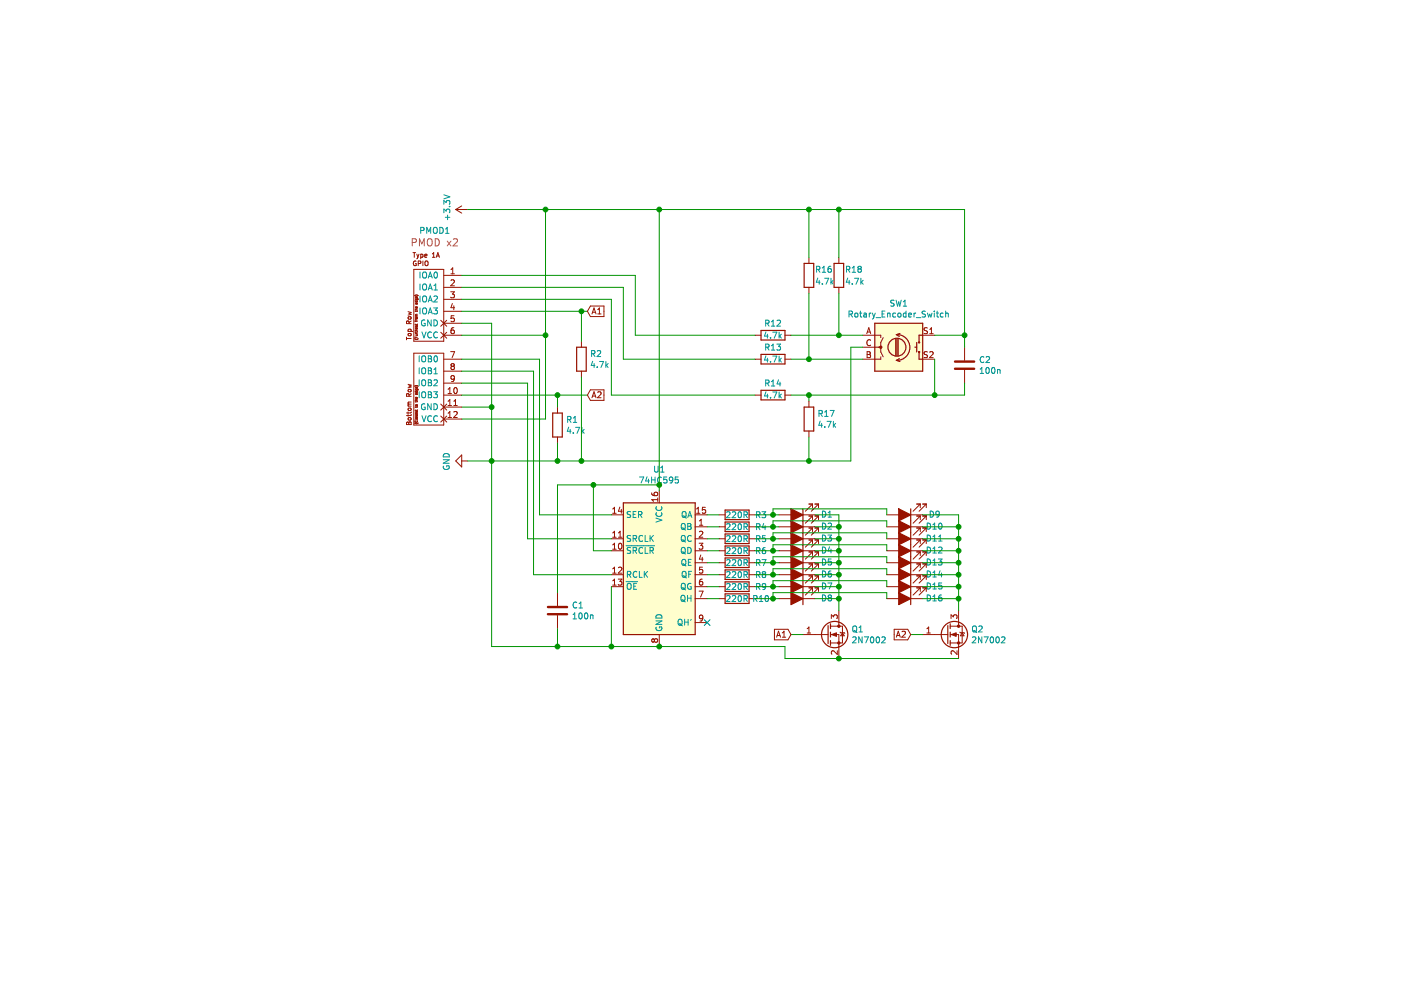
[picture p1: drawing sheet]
EESchema Schematic File Version 4
EELAYER 30 0
EELAYER END
$Descr A4 11693 8268
encoding utf-8
Sheet 1 1
Title ""
Date ""
Rev ""
Comp ""
Comment1 ""
Comment2 ""
Comment3 ""
Comment4 ""
$EndDescr
$Comp
L power:+3.3V #PWR0101
U 1 1
P 3900 1750
F 0 "#PWR0101" H 3900 1600 50  0001 C CNN
F 1 "+3.3V" H 3915 1923 50  0000 C CNN
F 2 "" H 3900 1750 50  0001 C CNN
F 3 "" H 3900 1750 50  0001 C CNN
	1    3900 1750
	0    -1   -1   0   
$EndComp
$Comp
L power:GND #PWR0102
U 1 1
P 3900 3850
F 0 "#PWR0102" H 3900 3600 50  0001 C CNN
F 1 "GND" H 3905 3677 50  0000 C CNN
F 2 "" H 3900 3850 50  0001 C CNN
F 3 "" H 3900 3850 50  0001 C CNN
	1    3900 3850
	0    1    1    0   
$EndComp
$Comp
L RingPush-PMOD-rescue:PMOD-Device-x2-Type-1A-GPIO-PMOD PMOD1
U 1 1
P 3700 2850
F 0 "PMOD1" H 3625 3775 50  0000 C CNN
F 1 "PMOD-Device-x2-Type-1A-GPIO" V 3340 2140 50  0001 L CNN
F 2 "PMOD:pmod_pin_array_6x2" V 3250 2140 60  0001 L CNN
F 3 "PMOD x2" H 3625 3676 60  0000 C CNN
	1    3700 2850
	1    0    0    -1  
$EndComp
Wire Wire Line
	3850 3500 4550 3500
Connection ~ 4550 1750
Wire Wire Line
	4550 1750 3900 1750
Wire Wire Line
	4100 3850 3900 3850
Wire Wire Line
	5300 2800 5300 2300
Wire Wire Line
	5300 2300 3850 2300
Wire Wire Line
	5200 3000 5200 2400
Wire Wire Line
	5200 2400 3850 2400
Wire Wire Line
	5100 3300 5100 2500
Wire Wire Line
	5100 2500 3850 2500
Connection ~ 4100 3850
Wire Wire Line
	7100 2900 7100 3850
Wire Wire Line
	7200 2900 7100 2900
Wire Wire Line
	6300 3300 5100 3300
Wire Wire Line
	7800 3000 7800 3300
$Comp
L Device:R R17
U 1 1
P 6750 3500
F 0 "R17" H 6820 3546 50  0000 L CNN
F 1 "4.7k" H 6820 3455 50  0000 L CNN
F 2 "Resistor_SMD:R_0603_1608Metric_Pad0.98x0.95mm_HandSolder" V 6680 3500 50  0001 C CNN
F 3 "~" H 6750 3500 50  0001 C CNN
	1    6750 3500
	1    0    0    -1  
$EndComp
Wire Wire Line
	6300 3000 5200 3000
Wire Wire Line
	6300 2800 5300 2800
Connection ~ 6750 3000
Wire Wire Line
	6750 3000 6600 3000
Connection ~ 7000 2800
Wire Wire Line
	7000 2800 6600 2800
Wire Wire Line
	6750 3000 7200 3000
Wire Wire Line
	6750 2450 6750 3000
Wire Wire Line
	7000 2800 7200 2800
Wire Wire Line
	7000 2450 7000 2800
Wire Wire Line
	6750 1750 7000 1750
Connection ~ 6750 1750
Wire Wire Line
	6750 2150 6750 1750
Wire Wire Line
	7000 1750 8050 1750
Connection ~ 7000 1750
Wire Wire Line
	7000 2150 7000 1750
Wire Wire Line
	8050 2800 7800 2800
Wire Wire Line
	8050 1750 8050 2800
$Comp
L Device:R R18
U 1 1
P 7000 2300
F 0 "R18" H 7050 2350 50  0000 L CNN
F 1 "4.7k" H 7050 2250 50  0000 L CNN
F 2 "Resistor_SMD:R_0603_1608Metric_Pad0.98x0.95mm_HandSolder" V 6930 2300 50  0001 C CNN
F 3 "~" H 7000 2300 50  0001 C CNN
	1    7000 2300
	1    0    0    -1  
$EndComp
$Comp
L Device:R R16
U 1 1
P 6750 2300
F 0 "R16" H 6800 2350 50  0000 L CNN
F 1 "4.7k" H 6800 2250 50  0000 L CNN
F 2 "Resistor_SMD:R_0603_1608Metric_Pad0.98x0.95mm_HandSolder" V 6680 2300 50  0001 C CNN
F 3 "~" H 6750 2300 50  0001 C CNN
	1    6750 2300
	1    0    0    -1  
$EndComp
$Comp
L Device:R R13
U 1 1
P 6450 3000
F 0 "R13" V 6350 3000 50  0000 C CNN
F 1 "4.7k" V 6450 3000 50  0000 C CNN
F 2 "Resistor_SMD:R_0603_1608Metric_Pad0.98x0.95mm_HandSolder" V 6380 3000 50  0001 C CNN
F 3 "~" H 6450 3000 50  0001 C CNN
	1    6450 3000
	0    1    1    0   
$EndComp
$Comp
L Device:R R12
U 1 1
P 6450 2800
F 0 "R12" V 6350 2800 50  0000 C CNN
F 1 "4.7k" V 6450 2800 50  0000 C CNN
F 2 "Resistor_SMD:R_0603_1608Metric_Pad0.98x0.95mm_HandSolder" V 6380 2800 50  0001 C CNN
F 3 "~" H 6450 2800 50  0001 C CNN
	1    6450 2800
	0    1    1    0   
$EndComp
$Comp
L Device:R R14
U 1 1
P 6450 3300
F 0 "R14" V 6350 3300 50  0000 C CNN
F 1 "4.7k" V 6450 3300 50  0000 C CNN
F 2 "Resistor_SMD:R_0603_1608Metric_Pad0.98x0.95mm_HandSolder" V 6380 3300 50  0001 C CNN
F 3 "~" H 6450 3300 50  0001 C CNN
	1    6450 3300
	0    1    1    0   
$EndComp
$Comp
L Device:Rotary_Encoder_Switch SW1
U 1 1
P 7500 2900
F 0 "SW1" H 7500 3267 50  0000 C CNN
F 1 "Rotary_Encoder_Switch" H 7500 3176 50  0000 C CNN
F 2 "Rotary_Encoder:RotaryEncoder_Alps_EC11E-Switch_Vertical_H20mm" H 7350 3060 50  0001 C CNN
F 3 "~" H 7500 3160 50  0001 C CNN
	1    7500 2900
	1    0    0    -1  
$EndComp
$Comp
L 74xx:74HC595 U1
U 1 1
P 5500 4700
F 0 "U1" H 5500 5481 50  0000 C CNN
F 1 "74HC595" H 5500 5390 50  0000 C CNN
F 2 "Package_SO:SOIC-16_3.9x9.9mm_P1.27mm" H 5500 4700 50  0001 C CNN
F 3 "http://www.ti.com/lit/ds/symlink/sn74hc595.pdf" H 5500 4700 50  0001 C CNN
	1    5500 4700
	1    0    0    -1  
$EndComp
Wire Wire Line
	5500 5400 5100 5400
Wire Wire Line
	4100 5400 4100 3850
Wire Wire Line
	5500 4100 5500 4050
Connection ~ 5500 1750
Wire Wire Line
	5500 1750 6750 1750
$Comp
L Device:R R4
U 1 1
P 6150 4400
F 0 "R4" V 6150 4600 50  0000 C CNN
F 1 "220R" V 6150 4400 50  0000 C CNN
F 2 "Resistor_SMD:R_0603_1608Metric_Pad0.98x0.95mm_HandSolder" V 6080 4400 50  0001 C CNN
F 3 "~" H 6150 4400 50  0001 C CNN
	1    6150 4400
	0    1    1    0   
$EndComp
$Comp
L Device:R R5
U 1 1
P 6150 4500
F 0 "R5" V 6150 4700 50  0000 C CNN
F 1 "220R" V 6150 4500 50  0000 C CNN
F 2 "Resistor_SMD:R_0603_1608Metric_Pad0.98x0.95mm_HandSolder" V 6080 4500 50  0001 C CNN
F 3 "~" H 6150 4500 50  0001 C CNN
	1    6150 4500
	0    1    1    0   
$EndComp
$Comp
L Device:R R6
U 1 1
P 6150 4600
F 0 "R6" V 6150 4800 50  0000 C CNN
F 1 "220R" V 6150 4600 50  0000 C CNN
F 2 "Resistor_SMD:R_0603_1608Metric_Pad0.98x0.95mm_HandSolder" V 6080 4600 50  0001 C CNN
F 3 "~" H 6150 4600 50  0001 C CNN
	1    6150 4600
	0    1    1    0   
$EndComp
$Comp
L Device:R R7
U 1 1
P 6150 4700
F 0 "R7" V 6150 4900 50  0000 C CNN
F 1 "220R" V 6150 4700 50  0000 C CNN
F 2 "Resistor_SMD:R_0603_1608Metric_Pad0.98x0.95mm_HandSolder" V 6080 4700 50  0001 C CNN
F 3 "~" H 6150 4700 50  0001 C CNN
	1    6150 4700
	0    1    1    0   
$EndComp
$Comp
L Device:R R8
U 1 1
P 6150 4800
F 0 "R8" V 6150 5000 50  0000 C CNN
F 1 "220R" V 6150 4800 50  0000 C CNN
F 2 "Resistor_SMD:R_0603_1608Metric_Pad0.98x0.95mm_HandSolder" V 6080 4800 50  0001 C CNN
F 3 "~" H 6150 4800 50  0001 C CNN
	1    6150 4800
	0    1    1    0   
$EndComp
$Comp
L Device:R R9
U 1 1
P 6150 4900
F 0 "R9" V 6150 5100 50  0000 C CNN
F 1 "220R" V 6150 4900 50  0000 C CNN
F 2 "Resistor_SMD:R_0603_1608Metric_Pad0.98x0.95mm_HandSolder" V 6080 4900 50  0001 C CNN
F 3 "~" H 6150 4900 50  0001 C CNN
	1    6150 4900
	0    1    1    0   
$EndComp
$Comp
L Device:R R10
U 1 1
P 6150 5000
F 0 "R10" V 6150 5200 50  0000 C CNN
F 1 "220R" V 6150 5000 50  0000 C CNN
F 2 "Resistor_SMD:R_0603_1608Metric_Pad0.98x0.95mm_HandSolder" V 6080 5000 50  0001 C CNN
F 3 "~" H 6150 5000 50  0001 C CNN
	1    6150 5000
	0    1    1    0   
$EndComp
Wire Wire Line
	6000 5000 5900 5000
Wire Wire Line
	5900 4900 6000 4900
Wire Wire Line
	6000 4800 5900 4800
Wire Wire Line
	5900 4700 6000 4700
Wire Wire Line
	6000 4600 5900 4600
Wire Wire Line
	5900 4500 6000 4500
Wire Wire Line
	6000 4400 5900 4400
Wire Wire Line
	5900 4300 6000 4300
$Comp
L Device:LED_ALT D1
U 1 1
P 6650 4300
F 0 "D1" H 6400 4300 50  0000 C CNN
F 1 "LED_ALT" H 6643 4136 50  0001 C CNN
F 2 "LED_SMD:LED_0805_2012Metric_Pad1.15x1.40mm_HandSolder" H 6650 4300 50  0001 C CNN
F 3 "~" H 6650 4300 50  0001 C CNN
	1    6650 4300
	-1   0    0    1   
$EndComp
$Comp
L Device:LED_ALT D2
U 1 1
P 6650 4400
F 0 "D2" H 6400 4400 50  0000 C CNN
F 1 "LED_ALT" H 6450 4050 50  0001 C CNN
F 2 "LED_SMD:LED_0805_2012Metric_Pad1.15x1.40mm_HandSolder" H 6650 4400 50  0001 C CNN
F 3 "~" H 6650 4400 50  0001 C CNN
	1    6650 4400
	-1   0    0    1   
$EndComp
$Comp
L Device:LED_ALT D3
U 1 1
P 6650 4500
F 0 "D3" H 6400 4500 50  0000 C CNN
F 1 "LED_ALT" H 6800 4050 50  0001 C CNN
F 2 "LED_SMD:LED_0805_2012Metric_Pad1.15x1.40mm_HandSolder" H 6650 4500 50  0001 C CNN
F 3 "~" H 6650 4500 50  0001 C CNN
	1    6650 4500
	-1   0    0    1   
$EndComp
$Comp
L Device:LED_ALT D4
U 1 1
P 6650 4600
F 0 "D4" H 6400 4600 50  0000 C CNN
F 1 "LED_ALT" H 7000 4050 50  0001 C CNN
F 2 "LED_SMD:LED_0805_2012Metric_Pad1.15x1.40mm_HandSolder" H 6650 4600 50  0001 C CNN
F 3 "~" H 6650 4600 50  0001 C CNN
	1    6650 4600
	-1   0    0    1   
$EndComp
$Comp
L Device:LED_ALT D5
U 1 1
P 6650 4700
F 0 "D5" H 6400 4700 50  0000 C CNN
F 1 "LED_ALT" H 7150 4100 50  0001 C CNN
F 2 "LED_SMD:LED_0805_2012Metric_Pad1.15x1.40mm_HandSolder" H 6650 4700 50  0001 C CNN
F 3 "~" H 6650 4700 50  0001 C CNN
	1    6650 4700
	-1   0    0    1   
$EndComp
$Comp
L Device:LED_ALT D6
U 1 1
P 6650 4800
F 0 "D6" H 6400 4800 50  0000 C CNN
F 1 "LED_ALT" H 6000 4500 50  0001 C CNN
F 2 "LED_SMD:LED_0805_2012Metric_Pad1.15x1.40mm_HandSolder" H 6650 4800 50  0001 C CNN
F 3 "~" H 6650 4800 50  0001 C CNN
	1    6650 4800
	-1   0    0    1   
$EndComp
$Comp
L Device:LED_ALT D7
U 1 1
P 6650 4900
F 0 "D7" H 6400 4900 50  0000 C CNN
F 1 "LED_ALT" H 5950 4850 50  0001 C CNN
F 2 "LED_SMD:LED_0805_2012Metric_Pad1.15x1.40mm_HandSolder" H 6650 4900 50  0001 C CNN
F 3 "~" H 6650 4900 50  0001 C CNN
	1    6650 4900
	-1   0    0    1   
$EndComp
$Comp
L Device:LED_ALT D8
U 1 1
P 6650 5000
F 0 "D8" H 6400 5000 50  0000 C CNN
F 1 "LED_ALT" H 6050 4950 50  0001 C CNN
F 2 "LED_SMD:LED_0805_2012Metric_Pad1.15x1.40mm_HandSolder" H 6650 5000 50  0001 C CNN
F 3 "~" H 6650 5000 50  0001 C CNN
	1    6650 5000
	-1   0    0    1   
$EndComp
Wire Wire Line
	6300 4400 6450 4400
Wire Wire Line
	6300 4500 6450 4500
Wire Wire Line
	6300 4600 6450 4600
Wire Wire Line
	6300 4700 6450 4700
Wire Wire Line
	6300 4800 6450 4800
Wire Wire Line
	6300 4900 6450 4900
Wire Wire Line
	6300 5000 6450 5000
Connection ~ 5500 4050
Wire Wire Line
	5500 4050 5500 1750
Wire Wire Line
	5100 4900 5100 5400
Connection ~ 5100 5400
Wire Wire Line
	5100 5400 4650 5400
Wire Wire Line
	5100 4300 4500 4300
Wire Wire Line
	4500 4300 4500 3000
Wire Wire Line
	4500 3000 3850 3000
Wire Wire Line
	4450 4800 4450 3100
Wire Wire Line
	3850 3200 4400 3200
Wire Wire Line
	4400 3200 4400 4500
Wire Wire Line
	4450 3100 3850 3100
Wire Wire Line
	4450 4800 5100 4800
Wire Wire Line
	6600 3300 6750 3300
Wire Wire Line
	6750 3350 6750 3300
Connection ~ 6750 3300
Wire Wire Line
	6750 3300 7800 3300
Wire Wire Line
	6750 3650 6750 3850
Connection ~ 6750 3850
Wire Wire Line
	6750 3850 7100 3850
$Comp
L Device:R R3
U 1 1
P 6150 4300
F 0 "R3" V 6150 4500 50  0000 C CNN
F 1 "220R" V 6150 4300 50  0000 C CNN
F 2 "Resistor_SMD:R_0603_1608Metric_Pad0.98x0.95mm_HandSolder" V 6080 4300 50  0001 C CNN
F 3 "~" H 6150 4300 50  0001 C CNN
	1    6150 4300
	0    1    1    0   
$EndComp
$Comp
L Device:C C1
U 1 1
P 4650 5100
F 0 "C1" H 4768 5146 50  0000 L CNN
F 1 "100n" H 4768 5055 50  0000 L CNN
F 2 "Capacitor_SMD:C_0603_1608Metric_Pad1.08x0.95mm_HandSolder" H 4688 4950 50  0001 C CNN
F 3 "~" H 4650 5100 50  0001 C CNN
	1    4650 5100
	1    0    0    -1  
$EndComp
Wire Wire Line
	4650 5250 4650 5400
Connection ~ 4650 5400
Wire Wire Line
	4650 5400 4100 5400
Wire Wire Line
	4650 4950 4650 4050
$Comp
L Device:LED_ALT D10
U 1 1
P 7550 4400
F 0 "D10" H 7300 4400 50  0000 C CNN
F 1 "LED_ALT" H 7350 4050 50  0001 C CNN
F 2 "LED_SMD:LED_0805_2012Metric_Pad1.15x1.40mm_HandSolder" H 7550 4400 50  0001 C CNN
F 3 "~" H 7550 4400 50  0001 C CNN
	1    7550 4400
	-1   0    0    1   
$EndComp
$Comp
L Device:LED_ALT D11
U 1 1
P 7550 4500
F 0 "D11" H 7300 4500 50  0000 C CNN
F 1 "LED_ALT" H 7700 4050 50  0001 C CNN
F 2 "LED_SMD:LED_0805_2012Metric_Pad1.15x1.40mm_HandSolder" H 7550 4500 50  0001 C CNN
F 3 "~" H 7550 4500 50  0001 C CNN
	1    7550 4500
	-1   0    0    1   
$EndComp
$Comp
L Device:LED_ALT D12
U 1 1
P 7550 4600
F 0 "D12" H 7300 4600 50  0000 C CNN
F 1 "LED_ALT" H 7900 4050 50  0001 C CNN
F 2 "LED_SMD:LED_0805_2012Metric_Pad1.15x1.40mm_HandSolder" H 7550 4600 50  0001 C CNN
F 3 "~" H 7550 4600 50  0001 C CNN
	1    7550 4600
	-1   0    0    1   
$EndComp
$Comp
L Device:LED_ALT D13
U 1 1
P 7550 4700
F 0 "D13" H 7300 4700 50  0000 C CNN
F 1 "LED_ALT" H 8050 4100 50  0001 C CNN
F 2 "LED_SMD:LED_0805_2012Metric_Pad1.15x1.40mm_HandSolder" H 7550 4700 50  0001 C CNN
F 3 "~" H 7550 4700 50  0001 C CNN
	1    7550 4700
	-1   0    0    1   
$EndComp
$Comp
L Device:LED_ALT D14
U 1 1
P 7550 4800
F 0 "D14" H 7300 4800 50  0000 C CNN
F 1 "LED_ALT" H 6900 4500 50  0001 C CNN
F 2 "LED_SMD:LED_0805_2012Metric_Pad1.15x1.40mm_HandSolder" H 7550 4800 50  0001 C CNN
F 3 "~" H 7550 4800 50  0001 C CNN
	1    7550 4800
	-1   0    0    1   
$EndComp
$Comp
L Device:LED_ALT D15
U 1 1
P 7550 4900
F 0 "D15" H 7300 4900 50  0000 C CNN
F 1 "LED_ALT" H 6850 4850 50  0001 C CNN
F 2 "LED_SMD:LED_0805_2012Metric_Pad1.15x1.40mm_HandSolder" H 7550 4900 50  0001 C CNN
F 3 "~" H 7550 4900 50  0001 C CNN
	1    7550 4900
	-1   0    0    1   
$EndComp
$Comp
L Device:LED_ALT D16
U 1 1
P 7550 5000
F 0 "D16" H 7300 5000 50  0000 C CNN
F 1 "LED_ALT" H 6950 4950 50  0001 C CNN
F 2 "LED_SMD:LED_0805_2012Metric_Pad1.15x1.40mm_HandSolder" H 7550 5000 50  0001 C CNN
F 3 "~" H 7550 5000 50  0001 C CNN
	1    7550 5000
	-1   0    0    1   
$EndComp
Wire Wire Line
	8000 5000 7700 5000
Wire Wire Line
	7700 4900 8000 4900
Connection ~ 8000 4900
Wire Wire Line
	8000 4900 8000 5000
Wire Wire Line
	7700 4800 8000 4800
Connection ~ 8000 4800
Wire Wire Line
	8000 4800 8000 4900
Wire Wire Line
	7700 4700 8000 4700
Connection ~ 8000 4700
Wire Wire Line
	8000 4700 8000 4800
Wire Wire Line
	7700 4600 8000 4600
Connection ~ 8000 4600
Wire Wire Line
	8000 4600 8000 4700
Wire Wire Line
	7700 4500 8000 4500
Connection ~ 8000 4500
Wire Wire Line
	8000 4500 8000 4600
Connection ~ 8000 4400
Wire Wire Line
	8000 4400 8000 4500
Wire Wire Line
	7700 4300 8000 4300
Wire Wire Line
	8000 4300 8000 4400
$Comp
L Transistor_FET:2N7002 Q2
U 1 1
P 7900 5300
F 0 "Q2" H 8104 5346 50  0000 L CNN
F 1 "2N7002" H 8104 5255 50  0000 L CNN
F 2 "Package_TO_SOT_SMD:SOT-23" H 8100 5225 50  0001 L CIN
F 3 "https://www.onsemi.com/pub/Collateral/NDS7002A-D.PDF" H 7900 5300 50  0001 L CNN
	1    7900 5300
	1    0    0    -1  
$EndComp
$Comp
L Device:LED_ALT D9
U 1 1
P 7550 4300
F 0 "D9" H 7300 4300 50  0000 C CNN
F 1 "LED_ALT" H 7543 4136 50  0001 C CNN
F 2 "LED_SMD:LED_0805_2012Metric_Pad1.15x1.40mm_HandSolder" H 7550 4300 50  0001 C CNN
F 3 "~" H 7550 4300 50  0001 C CNN
	1    7550 4300
	-1   0    0    1   
$EndComp
$Comp
L Transistor_FET:2N7002 Q1
U 1 1
P 6900 5300
F 0 "Q1" H 7104 5346 50  0000 L CNN
F 1 "2N7002" H 7104 5255 50  0000 L CNN
F 2 "Package_TO_SOT_SMD:SOT-23" H 7100 5225 50  0001 L CIN
F 3 "https://www.onsemi.com/pub/Collateral/NDS7002A-D.PDF" H 6900 5300 50  0001 L CNN
	1    6900 5300
	1    0    0    -1  
$EndComp
Wire Wire Line
	7000 5100 7000 5000
Wire Wire Line
	7000 4300 6800 4300
Wire Wire Line
	6800 4400 7000 4400
Connection ~ 7000 4400
Wire Wire Line
	7000 4400 7000 4300
Wire Wire Line
	6800 4500 7000 4500
Connection ~ 7000 4500
Wire Wire Line
	7000 4500 7000 4400
Wire Wire Line
	6800 4600 7000 4600
Connection ~ 7000 4600
Wire Wire Line
	7000 4600 7000 4500
Wire Wire Line
	6800 4700 7000 4700
Connection ~ 7000 4700
Wire Wire Line
	7000 4700 7000 4600
Wire Wire Line
	6800 4800 7000 4800
Connection ~ 7000 4800
Wire Wire Line
	7000 4800 7000 4700
Wire Wire Line
	6800 4900 7000 4900
Connection ~ 7000 4900
Wire Wire Line
	7000 4900 7000 4800
Wire Wire Line
	6800 5000 7000 5000
Connection ~ 7000 5000
Wire Wire Line
	7000 5000 7000 4900
Wire Wire Line
	8000 5100 8000 5000
Connection ~ 8000 5000
Wire Wire Line
	5500 5400 6550 5400
Wire Wire Line
	6550 5400 6550 5500
Wire Wire Line
	6550 5500 7000 5500
Connection ~ 5500 5400
Connection ~ 7000 5500
Wire Wire Line
	7000 5500 8000 5500
Wire Wire Line
	4650 4050 4950 4050
Wire Wire Line
	5100 4600 4950 4600
Wire Wire Line
	4950 4600 4950 4050
Connection ~ 4950 4050
Wire Wire Line
	4950 4050 5500 4050
Wire Wire Line
	5100 4500 4400 4500
Wire Wire Line
	4550 1750 5500 1750
Wire Wire Line
	4100 3850 4650 3850
Text GLabel 6600 5300 0    50   Input ~ 0
A1
Text GLabel 7600 5300 0    50   Input ~ 0
A2
Wire Wire Line
	7700 5300 7600 5300
Wire Wire Line
	6700 5300 6600 5300
Text GLabel 4900 2600 2    50   Input ~ 0
A1
Text GLabel 4900 3300 2    50   Input ~ 0
A2
Wire Wire Line
	3850 3300 4650 3300
Wire Wire Line
	4900 2600 4850 2600
$Comp
L Device:C C2
U 1 1
P 8050 3050
F 0 "C2" H 8168 3096 50  0000 L CNN
F 1 "100n" H 8168 3005 50  0000 L CNN
F 2 "Capacitor_SMD:C_0603_1608Metric_Pad1.08x0.95mm_HandSolder" H 8088 2900 50  0001 C CNN
F 3 "~" H 8050 3050 50  0001 C CNN
	1    8050 3050
	1    0    0    -1  
$EndComp
Connection ~ 8050 2800
Wire Wire Line
	8050 3300 7800 3300
Connection ~ 7800 3300
Wire Wire Line
	6450 4400 6450 4350
Wire Wire Line
	6450 4350 7400 4350
Wire Wire Line
	7400 4350 7400 4400
Connection ~ 6450 4400
Wire Wire Line
	6450 4400 6500 4400
Wire Wire Line
	6450 4500 6450 4450
Wire Wire Line
	6450 4450 7400 4450
Wire Wire Line
	7400 4450 7400 4500
Connection ~ 6450 4500
Wire Wire Line
	6450 4500 6500 4500
Wire Wire Line
	6450 4600 6450 4550
Wire Wire Line
	6450 4550 7400 4550
Wire Wire Line
	7400 4550 7400 4600
Connection ~ 6450 4600
Wire Wire Line
	6450 4600 6500 4600
Wire Wire Line
	6450 4700 6450 4650
Wire Wire Line
	6450 4650 7400 4650
Wire Wire Line
	7400 4650 7400 4700
Connection ~ 6450 4700
Wire Wire Line
	6450 4700 6500 4700
Wire Wire Line
	6450 4800 6450 4750
Wire Wire Line
	6450 4750 7400 4750
Wire Wire Line
	7400 4750 7400 4800
Connection ~ 6450 4800
Wire Wire Line
	6450 4800 6500 4800
Wire Wire Line
	6450 4900 6450 4850
Wire Wire Line
	6450 4850 7400 4850
Wire Wire Line
	7400 4850 7400 4900
Connection ~ 6450 4900
Wire Wire Line
	6450 4900 6500 4900
Wire Wire Line
	6450 5000 6450 4950
Wire Wire Line
	6450 4950 7400 4950
Wire Wire Line
	7400 4950 7400 5000
Connection ~ 6450 5000
Wire Wire Line
	6450 5000 6500 5000
Wire Wire Line
	6300 4300 6450 4300
Wire Wire Line
	7700 4400 8000 4400
Wire Wire Line
	6450 4300 6450 4250
Wire Wire Line
	6450 4250 7400 4250
Wire Wire Line
	7400 4250 7400 4300
Connection ~ 6450 4300
Wire Wire Line
	6450 4300 6500 4300
Wire Wire Line
	8050 2900 8050 2800
Wire Wire Line
	8050 3200 8050 3300
Wire Wire Line
	4100 2700 4100 3400
Wire Wire Line
	3850 3400 4100 3400
Connection ~ 4100 3400
Wire Wire Line
	4100 3400 4100 3850
Wire Wire Line
	4100 2700 3850 2700
Wire Wire Line
	4550 1750 4550 2800
Wire Wire Line
	3850 2800 4550 2800
Connection ~ 4550 2800
Wire Wire Line
	4550 2800 4550 3500
NoConn ~ 5900 5200
$Comp
L Device:R R1
U 1 1
P 4650 3550
F 0 "R1" H 4720 3596 50  0000 L CNN
F 1 "4.7k" H 4720 3505 50  0000 L CNN
F 2 "Resistor_SMD:R_0603_1608Metric_Pad0.98x0.95mm_HandSolder" V 4580 3550 50  0001 C CNN
F 3 "~" H 4650 3550 50  0001 C CNN
	1    4650 3550
	1    0    0    -1  
$EndComp
$Comp
L Device:R R2
U 1 1
P 4850 3000
F 0 "R2" H 4920 3046 50  0000 L CNN
F 1 "4.7k" H 4920 2955 50  0000 L CNN
F 2 "Resistor_SMD:R_0603_1608Metric_Pad0.98x0.95mm_HandSolder" V 4780 3000 50  0001 C CNN
F 3 "~" H 4850 3000 50  0001 C CNN
	1    4850 3000
	1    0    0    -1  
$EndComp
Wire Wire Line
	4850 2850 4850 2600
Connection ~ 4850 2600
Wire Wire Line
	4850 2600 3850 2600
Wire Wire Line
	4850 3150 4850 3850
Connection ~ 4850 3850
Wire Wire Line
	4850 3850 6750 3850
Wire Wire Line
	4650 3700 4650 3850
Connection ~ 4650 3850
Wire Wire Line
	4650 3850 4850 3850
Wire Wire Line
	4650 3400 4650 3300
Connection ~ 4650 3300
Wire Wire Line
	4650 3300 4900 3300
$EndSCHEMATC
